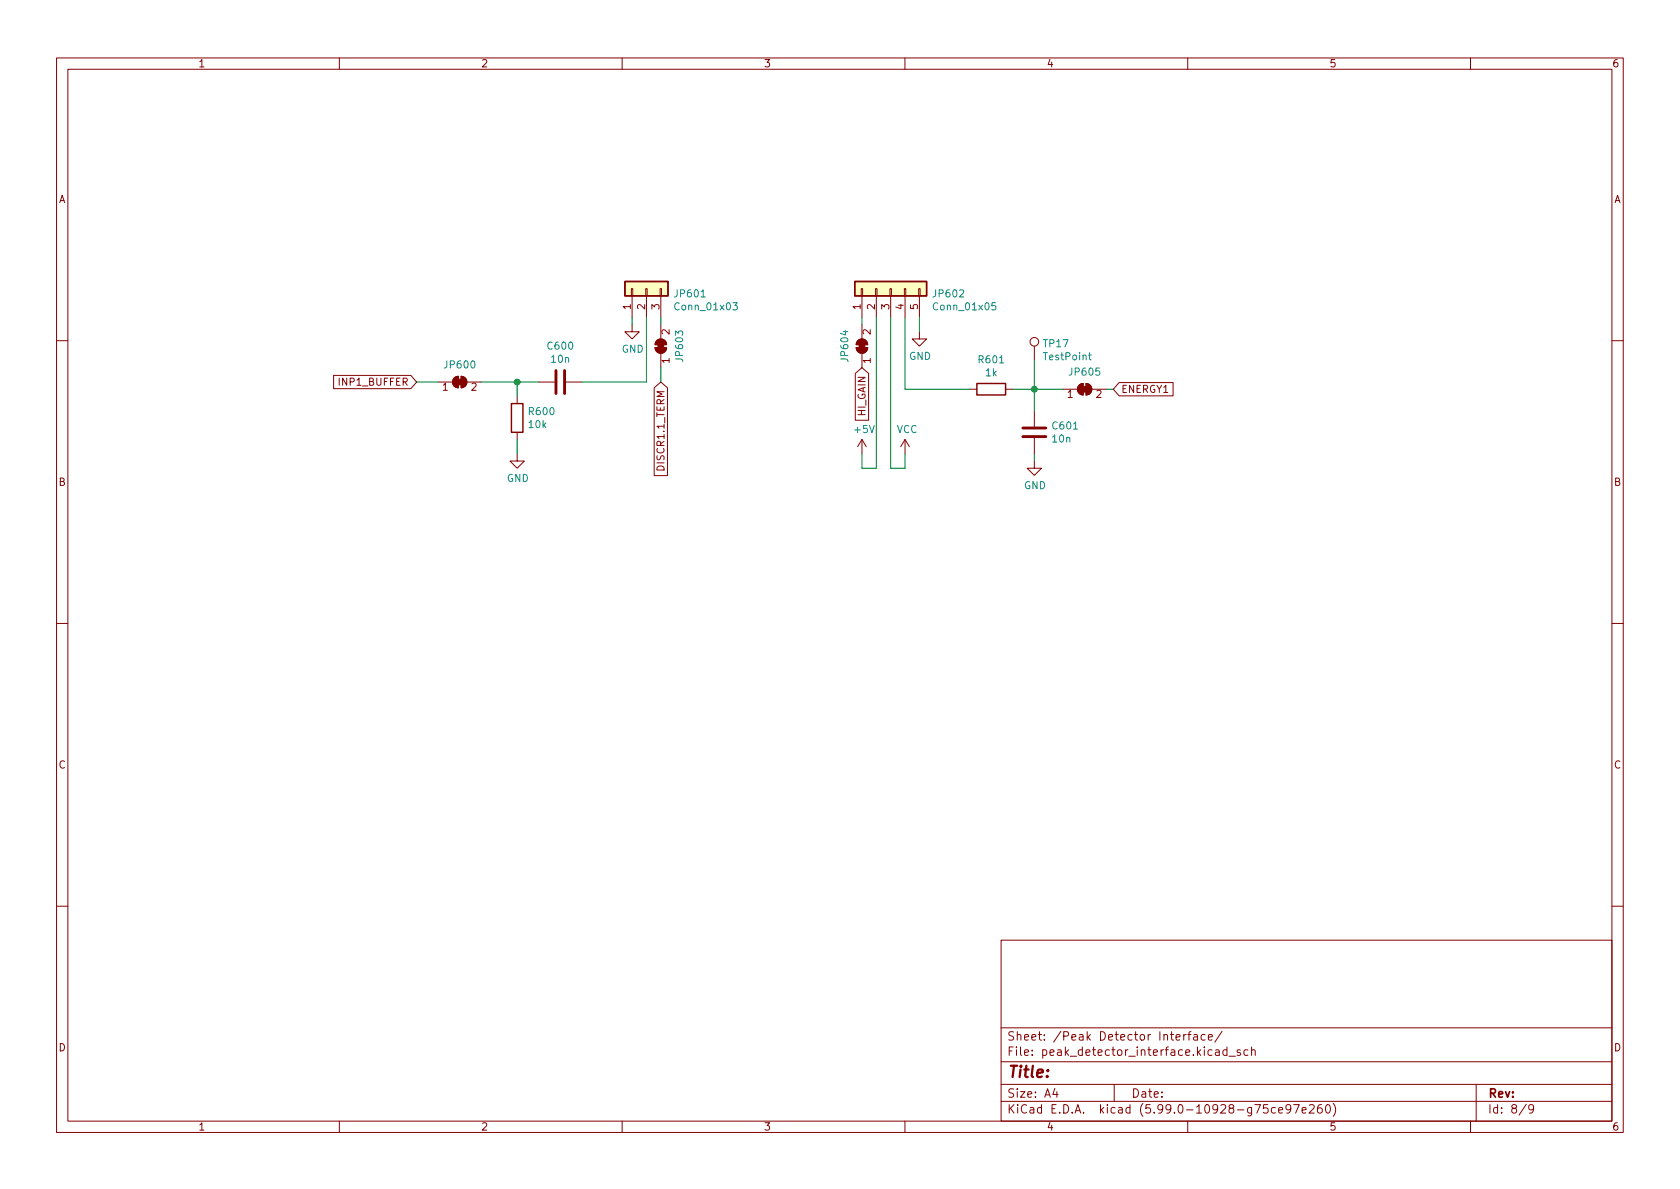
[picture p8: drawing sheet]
<svg xmlns="http://www.w3.org/2000/svg" width="297mm" height="210mm" viewBox="0 0 297 210" stroke-linecap="round" stroke-linejoin="round" font-family="sans-serif">
<g fill="none" stroke="#840000" stroke-width=".18">
<path d="M10 10.2h277v190.1h-277zM12 12.2h273v186.1h-273zM60 10.2v2M110 10.2v2M160 10.2v2M210 10.2v2M260 10.2v2M111.6 51h.3v1.3h-.3zM111.8 57.4v1.3h1.2l-1.2 1.2-1.3-1.2h1.3M111.8 52.3v3.8M114.2 51h.2v1.3h-.2zM114.3 52.3v3.8"/>
<path d="M116.7 51h.3v1.3h-.3zM116.8 52.3v3.8M116.8 57.4v2.5M152.3 51h.2v1.3h-.2zM152.4 52.3v3.8M152.4 57.4v2.5M154.8 51h.3v1.3h-.3zM154.9 52.3v3.8M157.4 51h.2v1.3h-.2zM157.5 52.3v3.8M159.9 51h.2v1.3h-.2zM160 52.3v3.8"/>
<path d="M162.4 51h.3v1.3h-.3zM162.6 58.7v1.2h1.2l-1.2 1.3-1.3-1.3h1.3M162.6 52.3v3.8M10 60.2h2M59 66.4h13.6l1.1 1.2-1.1 1.1h-13.6zM77.5 67.6h2.5M80.3 66.8l.7-.3v2.1a1.02 1.02 0 0 1-.9-.7 1.02 1.02 0 0 1 .2-1.1zM81.5 66.5a1.02 1.02 0 0 1 1.1 1.1 1.02 1.02 0 0 1-1.1 1zM82.5 67.6h2.6M91.4 70.1v1.3M91.4 76.4v1.3M95.2 67.6h2.8"/>
<path d="M100.1 67.6h2.8M115.7 68.6l1.1-1 1.2 1v15.5h-2.3zM115.8 61.5a1.02 1.02 0 0 0 1 1 1.02 1.02 0 0 0 1.1-1M115.8 61.5h2.1M116.1 60.2a1.02 1.02 0 0 1 1.1-.2 1.02 1.02 0 0 1 .7 1h-2.1zM116.8 62.5v2.5M151.2 66l1.2-1 1.2 1v8.3h-2.4zM151.4 61.5a1.02 1.02 0 0 0 1 1 1.02 1.02 0 0 0 1-1M151.4 61.5h2M151.7 60.2a1.02 1.02 0 0 1 1.1-.2 1.02 1.02 0 0 1 .6 1h-2zM152.4 77.7l-.8 1.3M152.4 62.5v2.5"/>
<path d="M152.4 77.7v2.6M152.4 77.7l.8 1.3M160 77.7v2.6M160 77.7l-.7 1.3M160 77.7l.8 1.3M171.4 68.8h1.3M177.8 68.8h1.3M182.9 61.2v2.5M182.9 72.6v2.8M182.9 77.5v2.8M188 68.8h2.5M190.8 68.1l.7-.3v2a1.02 1.02 0 0 1-.9-.6 1.02 1.02 0 0 1 .2-1.1z"/>
<path d="M192 67.8a1.02 1.02 0 0 1 1 1 1.02 1.02 0 0 1-1 1zM193 68.8h2.6M197.9 67.7h9.5v2.3h-9.5l-1.1-1.2zM285 60.2h2M91.4 80.3v1.2h1.3l-1.3 1.3-1.2-1.3h1.2M182.9 81.5v1.3h1.2l-1.2 1.3-1.3-1.3h1.3M10 110.2h2M285 110.2h2M10 160.2h2M177 166.3h108v32h-108zM285 160.2h2M60 198.3v2"/>
<path d="M110 198.3v2M160 198.3v2M177 194.8h108M177 191.8h108M177 187.8h108M177 181.8h108M186.5 192.5l-.4 1h1M186.9 193v1M197 191.8v3M207.9 183.4l.7-.1v-.3l-.5-.1-.2 .2 .1 .8h.6M209.3 182.9v1M209.7 182.9l-.3 .1-.1 .2"/>
<path d="M210 198.3v2M210 182.9h.6M210.6 182.4l-.4 .2v1.3M211.1 183h.5l.1 .9M211.7 183.3l-.5 .1a.29 .29 0 0 0-.2 .2 .29 .29 0 0 0 .2 .3h.5M213.1 183l-.5-.1-.2 .3v.4l.1 .3h.6M213.6 183.4l.8-.1-.1-.3-.4-.1-.3 .2 .1 .8h.6M214.9 185.7h.6l.1 .9M215.6 186l-.5 .1a.29 .29 0 0 0-.2 .2 .29 .29 0 0 0 .2 .3h.5M216.1 182.4l-1.3 1.9M216.9 185.7l-.4-.1-.3 .3v.4l.2 .3h.5M216.9 185.1v1.5"/>
<path d="M217.3 186.8h1.1M219.3 185.7l-.4-.1-.2 .2 .1 .3 .5 .1v.4h-.6M220.6 185.7l-.4-.1-.3 .3v.4l.2 .3h.5M221.3 185.8l.2-.2 .4 .1v.9M221.3 185.1v1.5M225.5 195.9l-.4-.1-.3 .3v.4l.1 .3h.6M226.1 196.3l.7-.1-.1-.3-.4-.1-.2 .2v.8h.6M228.2 196l-.3 .3-.4-.1-.1-.2 .1-.6 .4-.1 .2 .2a.99 .99 0 0 1-.3 1.3h-.3M228.7 195.3h1l-.6 1.5M230.2 196.3l.7-.1v-.3l-.5-.1-.2 .2 .1 .8h.6M231.5 195.5l.6-.2 .2 .2 .1 .3-1 1h1M233.6 195.3a.59 .59 0 0 0-.7 .7v.5l.2 .3h.4l.2-.1 .1-.5-.2-.2-.4-.1-.3 .3"/>
<path d="M234.6 195.4l.1-.1a.81 .81 0 0 1 .6 .7 .81 .81 0 0 1-.3 .8h-.1a.81 .81 0 0 1-.6-.6 .81 .81 0 0 1 .3-.8zM235.7 195.1a1.72 1.72 0 0 1 0 2.3M260 198.3v2M261 191.8v6.5M269.9 195.3l-1.3 1.9M271.2 196l-.3 .3h-.3l-.3-.3 .1-.6 .5-.1 .2 .2a.99 .99 0 0 1-.4 1.3h-.3"/>
<circle cx="182.9" cy="60.4" r=".76"/>
</g>
<g fill="#840000" stroke="#840000" stroke-width=".18">
<path d="M190.8 68.1l.7-.3v2a1.02 1.02 0 0 1-.9-.6 1.02 1.02 0 0 1 .2-1.1z"/>
<path d="M192 67.8a1.02 1.02 0 0 1 1 1 1.02 1.02 0 0 1-1 1z"/>
<path d="M191.3 68.3h1v1h-1z"/>
<path d="M80.3 66.8l.7-.3v2.1a1.02 1.02 0 0 1-.9-.7 1.02 1.02 0 0 1 .2-1.1z"/>
<path d="M81.5 66.5a1.02 1.02 0 0 1 1.1 1.1 1.02 1.02 0 0 1-1.1 1z"/>
<path d="M80.8 67.1h1v1h-1z"/>
<path d="M115.8 61.5h2.1a1.02 1.02 0 0 1-1.1 1 1.02 1.02 0 0 1-1-1z"/>
<path d="M116.1 60.2a1.02 1.02 0 0 1 1.1-.2 1.02 1.02 0 0 1 .7 1h-2.1z"/>
<path d="M116.3 60.7h1v1h-1z"/>
<path d="M151.4 61.5h2a1.02 1.02 0 0 1-1 1 1.02 1.02 0 0 1-1-1z"/>
<path d="M151.7 60.2a1.02 1.02 0 0 1 1.1-.2 1.02 1.02 0 0 1 .6 1h-2z"/>
<path d="M151.9 60.7h1v1h-1z"/>
</g>
<path d="M129.6 53.5h.8l-.5 .5 .4 .1v.6l-.2 .1-.5-.1M176 53.5h-.6v.6l.1-.1 .5 .1 .1 .2-.1 .4-.2 .1-.4-.1M192.5 62.8h.4M192.6 62.4v1l.3 .2" fill="none" stroke="#008484" stroke-width=".18"/>
<path d="M98.3 65.5v4.1M99.8 65.5v4.1M180.8 77.2h4.1M180.8 75.7h4.1" fill="none" stroke="#840000" stroke-width=".51"/>
<path d="M110.5 49.8h7.6v2.5h-7.6zM151.1 49.8h12.7v2.5h-12.7zM90.4 71.4h2.1v5h-2.1zM172.7 67.8h5.1v2h-5.1z" fill="none" stroke="#840000" stroke-width=".25"/>
<g fill="#ffffc2" stroke="#ffffc2" stroke-width=".18">
<path d="M110.5 49.8h7.6v2.5h-7.6z"/>
<path d="M151.1 49.8h12.7v2.5h-12.7z"/>
</g>
<g fill="none" stroke="#008400" stroke-width=".18">
<path d="M111.8 56.1v1.3M114.3 56.1v11.5h-11.4M116.8 56.1v1.3M152.4 56.1v1.3M154.9 56.1v26.7h-2.5v-2.5M157.5 56.1v26.7h2.5v-2.5M160 56.1v12.7h11.4M162.6 56.1v2.6M73.7 67.6h3.8M85.1 67.6h10.1M91.4 67.6v2.5M91.4 77.7v2.6"/>
<path d="M116.8 65v2.6M179.1 68.8h8.9M182.9 63.7v8.9M195.6 68.8h1.2M182.9 80.3v1.2"/>
</g>
<g fill="#008400" stroke="#008400" stroke-width=".18">
<circle cx="91.4" cy="67.6" r=".51"/>
<circle cx="182.9" cy="68.8" r=".51"/>
</g>
<text font-size="2.8" fill="#840000" x="178" y="190.6">Title:</text>
<g font-size="2.1" fill="#840000">
<text x="178" y="184">Sheet: /Peak Detector Interface/</text>
<text x="178" y="186.7">File: peak_detector_interface.kicad_sch</text>
<text x="178" y="196.9">KiCad E.D.A. kicad (5.99.0-10928-g75ce97e260)</text>
<text x="178" y="194.1">Size: A4</text>
<text x="200" y="194.1">Date:</text>
<text x="263" y="194.1">Rev:</text>
<text x="263" y="196.9">Id: 8/9</text>
</g>
<g font-size="1.8" fill="#840000">
<text x="35" y="11.9">1</text>
<text x="85" y="11.9">2</text>
<text x="135" y="11.9">3</text>
<text x="185" y="11.9">4</text>
<text x="235" y="11.9">5</text>
<text x="285" y="11.9">6</text>
<text x="10.3" y="35.9">A</text>
<text x="285.3" y="35.9">A</text>
<text x="111.5" y="54.7" transform="rotate(-90 111.5 54.7)">1</text>
<text x="114" y="54.7" transform="rotate(-90 114 54.7)">2</text>
<text x="116.6" y="54.7" transform="rotate(-90 116.6 54.7)">3</text>
<text x="118.4" y="59.2" transform="rotate(-90 118.4 59.2)">2</text>
<text x="152.1" y="54.7" transform="rotate(-90 152.1 54.7)">1</text>
<text x="153.9" y="59.2" transform="rotate(-90 153.9 59.2)">2</text>
<text x="154.7" y="54.7" transform="rotate(-90 154.7 54.7)">2</text>
<text x="157.2" y="54.7" transform="rotate(-90 157.2 54.7)">3</text>
<text x="159.8" y="54.7" transform="rotate(-90 159.8 54.7)">4</text>
<text x="162.3" y="54.7" transform="rotate(-90 162.3 54.7)">5</text>
<text x="118.4" y="64.2" transform="rotate(-90 118.4 64.2)">1</text>
<text x="153.9" y="64.2" transform="rotate(-90 153.9 64.2)">1</text>
<text x="60.2" y="68.2">INP1_BUFFER</text>
<text x="78.2" y="69.1">1</text>
<text x="83.3" y="69.1">2</text>
<text x="188.7" y="70.4">1</text>
<text x="193.8" y="70.4">2</text>
<text x="198.2" y="69.5">ENERGY1</text>
<text x="153" y="73.5" transform="rotate(-90 153 73.5)">HI_GAIN</text>
<text x="117.5" y="82.8" transform="rotate(-90 117.5 82.8)">DISCR1.1_TERM</text>
<text x="10.3" y="85.9">B</text>
<text x="285.3" y="85.9">B</text>
<text x="10.3" y="135.9">C</text>
<text x="285.3" y="135.9">C</text>
<text x="10.3" y="185.9">D</text>
<text x="285.3" y="185.9">D</text>
<text x="35" y="199.9">1</text>
<text x="85" y="199.9">2</text>
<text x="135" y="199.9">3</text>
<text x="185" y="199.9">4</text>
<text x="235" y="199.9">5</text>
<text x="285" y="199.9">6</text>
</g>
<g font-size="1.8" fill="#008484">
<text x="119.4" y="52.6">JP601</text>
<text x="165.1" y="52.6">JP602</text>
<text x="119.6" y="54.9">Conn_01x03</text>
<text x="165.3" y="54.9">Conn_01x05</text>
<text x="78.7" y="65.1">JP600</text>
<text x="96.9" y="61.8">C600</text>
<text x="97.5" y="64.1">10n</text>
<text x="109.9" y="62.4">GND</text>
<text x="120.8" y="63.8" transform="rotate(-90 120.8 63.8)">JP603</text>
<text x="150" y="63.8" transform="rotate(-90 150 63.8)">JP604</text>
<text x="160.7" y="63.6">GND</text>
<text x="173.1" y="64.2">R601</text>
<text x="184.6" y="61.4">TP17</text>
<text x="184.7" y="63.7">TestPoint</text>
<text x="174.3" y="66.5">1k</text>
<text x="189.2" y="66.4">JP605</text>
<text x="93.5" y="75.7">10k</text>
<text x="93.6" y="73.4">R600</text>
<text x="151.2" y="76.6">+5V</text>
<text x="158.5" y="76.6">VCC</text>
<text x="186.2" y="75.9">C601</text>
<text x="186.1" y="78.2">10n</text>
<text x="89.6" y="85.2">GND</text>
<text x="181" y="86.5">GND</text>
</g>
</svg>
